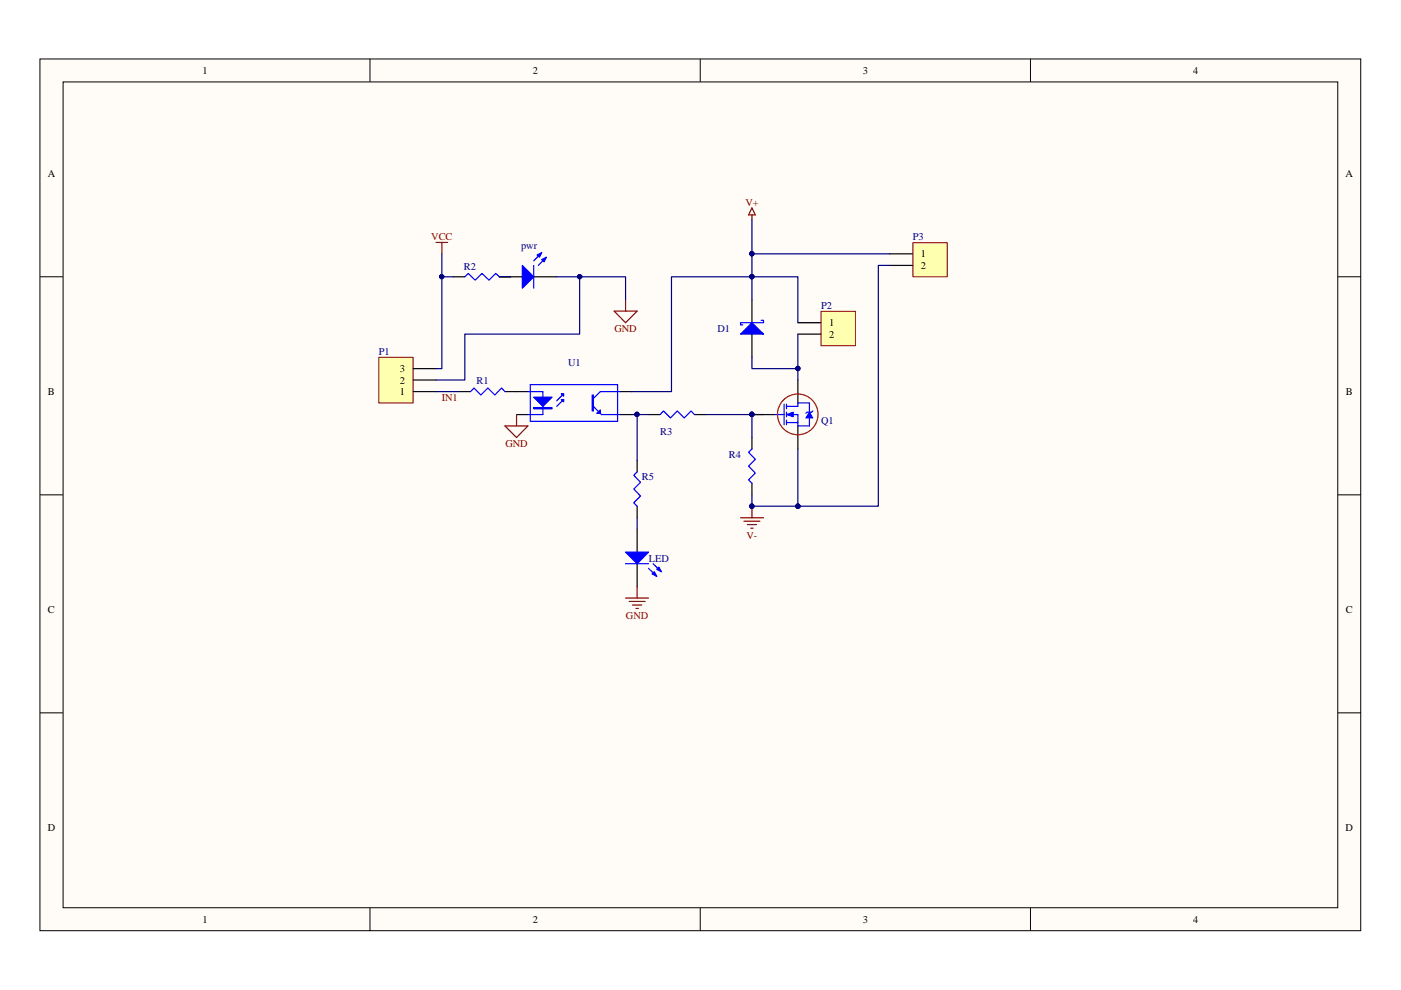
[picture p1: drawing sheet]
<svg xmlns="http://www.w3.org/2000/svg" width="297mm" height="210mm" viewBox="0 0 297 210" stroke-linecap="round" stroke-linejoin="round" font-family="sans-serif">
<path d="M8.5 12.5h280v184.8h-280z" fill="#fffcf8"/>
<path d="M8.5 12.5h280v184.8h-280z" fill="none" stroke="#000" stroke-width=".21"/>
<path d="M13.4 17.4h270.2v175.1h-270.2z" fill="#fffcf8"/>
<g fill="none" stroke="#000" stroke-width=".21">
<path d="M13.4 17.4h270.2v175.1h-270.2zM78.4 12.5v4.8M148.5 12.5v4.8M218.5 12.5v4.8M8.5 58.7h4.8M283.6 58.7h4.9M8.5 104.9h4.8M283.6 104.9h4.9M8.5 151.1h4.8M283.6 151.1h4.9M78.4 192.5v4.9M148.5 192.5v4.9"/>
<path d="M218.5 192.5v4.9"/>
</g>
<path d="M174.1 66.1h7.3v7.2h-7.3z" fill="#ffffb0"/>
<path d="M174.1 66h7.3v7.3h-7.3z" fill="none" stroke="#800000" stroke-width=".21"/>
<path d="M169.2 68.4h4.8M169.2 70.8h4.8" fill="none" stroke="#000" stroke-width=".25"/>
<path d="M80.3 75.8h7.3v9.6h-7.3z" fill="#ffffb0"/>
<path d="M80.3 75.7h7.3v9.7h-7.3z" fill="none" stroke="#800000" stroke-width=".21"/>
<path d="M87.6 78.2h4.9M159.4 63.6v4.8M159.4 70.8v4.9M87.6 83h4.9M87.6 80.6h4.9M137.5 87.9h2.5M147.2 87.9h2.5M159.4 92.8v2.4M159.4 102.5v2.4" fill="none" stroke="#000" stroke-width=".25"/>
<path d="M140 87.9l.7-.8 1.5 1.5 1.4-1.5 1.5 1.5 1.4-1.5 .7 .8M159.4 95.2l-.7 .7 1.4 1.5-1.4 1.4 1.4 1.5-1.4 1.4 .7 .8" fill="none" stroke="#00f" stroke-width=".25"/>
<path d="M157 70.8l2.4-2.4 2.5 2.4z" fill="#00f"/>
<path d="M157 70.8l2.4-2.4 2.5 2.4zM161.4 67.9h.5v.5h-4.9v.5h.5M164.3 87.9h1.9M166.2 85.7v4.4M166.8 86.2h2.4M166.8 87.9h2.4v2.4M166.8 89.6h2.4M166.8 85.7v1M166.8 87.4v1M166.8 89.1v1" fill="none" stroke="#00f" stroke-width=".25"/>
<path d="M159.4 75.7v2.5h9.8M169.2 70.8v9.8M149.7 87.9h12.2M159.4 87.9v4.9" fill="none" stroke="#000080" stroke-width=".25"/>
<g fill="#000080" stroke="#000080" stroke-width=".21">
<circle cx="159.4" cy="87.9" r=".46"/>
<circle cx="169.2" cy="78.1" r=".46"/>
<circle cx="159.4" cy="107.3" r=".46"/>
</g>
<path d="M92.5 51.4h2.4M93.7 51.4v2.4M157 109.8h4.9M157.7 110.5h3.4M158.5 111.2h1.9M159.2 112h.5M159.4 107.3v2.5" fill="none" stroke="#800000" stroke-width=".25"/>
<path d="M159.4 87.9h4.9M169.2 80.6v4.8M169.2 90.3v4.9" fill="none" stroke="#000" stroke-width=".25"/>
<path d="M166.8 87.9l1.4-.5v1z" fill="#00f"/>
<path d="M166.8 87.9l1.4-.5v1z" fill="none" stroke="#00f" stroke-width=".21"/>
<path d="M169.2 86.2v-.8h2.4v2M171.6 88.6v1.7h-2.4" fill="none" stroke="#00f" stroke-width=".25"/>
<path d="M171.6 87.4l.7 1.2h-1.4z" fill="#00f"/>
<path d="M171.6 87.4l.7 1.2h-1.4z" fill="none" stroke="#00f" stroke-width=".21"/>
<path d="M172.3 87.1l-.2 .3h-1l-.2 .2" fill="none" stroke="#00f" stroke-width=".25"/>
<circle cx="169.1" cy="87.9" r="4.3" fill="none" stroke="#bf0000" stroke-width=".25"/>
<g fill="#000080" stroke="#000080" stroke-width=".21">
<circle cx="159.4" cy="87.9" r=".46"/>
<circle cx="159.4" cy="58.7" r=".45"/>
</g>
<path d="M159.4 58.7v4.9" fill="none" stroke="#000080" stroke-width=".25"/>
<path d="M193.6 51.5h7.2v7.2h-7.2z" fill="#ffffb0"/>
<path d="M193.5 51.4h7.3v7.3h-7.3z" fill="none" stroke="#800000" stroke-width=".21"/>
<path d="M105.9 58.7h4.8M113.2 58.7h4.8M188.6 53.8h4.9M188.6 56.3h4.9" fill="none" stroke="#000" stroke-width=".25"/>
<path d="M110.7 56.3l2.5 2.4-2.5 2.4z" fill="#00f"/>
<path d="M110.7 56.3l2.5 2.4-2.5 2.4zM114.9 53.6l-1.7 1.7M115.8 54.5l-1.7 1.8" fill="none" stroke="#00f" stroke-width=".25"/>
<path d="M114.9 55l.9-.5-.4 1z" fill="#00f"/>
<path d="M114.9 55l.9-.5-.4 1z" fill="none" stroke="#00f" stroke-width=".25"/>
<path d="M113.9 54.1l1-.5-.5 .9z" fill="#00f"/>
<path d="M98.6 58.7l.7-.7 1.5 1.4 1.4-1.4 1.5 1.4 1.4-1.4 .8 .7M113.2 56.3v4.8M113.9 54.1l1-.5-.5 .9zM99.8 83l.7-.7 1.4 1.4 1.5-1.4 1.5 1.4 1.4-1.4 .8 .7M111.9 83h3.2v4.9h-3.2M112.4 81.5h18.5v7.8h-18.5zM119.5 84.7l-1.5 1.5M119.5 83.5l-1.5 1.5M125.8 86.2l1.7 1.7h3.9M131.4 83h-4.1l-1.5 1.5" fill="none" stroke="#00f" stroke-width=".25"/>
<path d="M96.1 58.7h2.5M105.9 58.7h2.4M97.3 83h2.5M107.1 83h4.8M109.5 87.9h2.4M131.4 83h2.5M131.4 87.9h2.5" fill="none" stroke="#000" stroke-width=".25"/>
<path d="M133.9 87.9h3.6" fill="none" stroke="#000080" stroke-width=".25"/>
<circle cx="135" cy="87.9" r=".46" fill="#000080" stroke="#000080" stroke-width=".21"/>
<path d="M113.2 84.2h3.9l-2 2z" fill="#00f"/>
<path d="M113.2 84.2h3.9l-2 2zM113.2 86.4h3.9v.3h-3.9zM113.2 86.5h3.9" fill="none" stroke="#00f" stroke-width=".25"/>
<path d="M119 83.5h.5v.5z" fill="#00f"/>
<path d="M119 83.5h.5v.5z" fill="none" stroke="#00f" stroke-width=".25"/>
<path d="M119 84.7h.5v.5z" fill="#00f"/>
<path d="M119 84.7h.5v.5zM125.6 83.7h.2v3.4h-.2zM125.7 83.7v3.4" fill="none" stroke="#00f" stroke-width=".25"/>
<path d="M126.5 87.6l.8-.7v.7z" fill="#00f"/>
<path d="M126.5 87.6l.8-.7v.7zM135.1 100l-.7 .8 1.4 1.4-1.4 1.5 1.4 1.5-1.4 1.4 .7 .7" fill="none" stroke="#00f" stroke-width=".25"/>
<path d="M93.7 53.8v24.4h-1.2M93.7 58.7h2.4M105.9 58.7h2.4M118 58.7h14.6v4.9M122.9 58.7v12.1h-24.3v9.8h-6.1M159.4 46.5v7.3M188.6 56.3h-2.4v51h-17M169.2 68.4v-9.7h-26.8v24.3h-8.5M92.5 83h4.8M169.2 95.2v12.1M159.4 104.9v2.4h9.8" fill="none" stroke="#000080" stroke-width=".25"/>
<path d="M159.4 44.1l.7 1.5h-1.4zM159.4 45.6v.9M130.2 66h4.9l-2.5 2.4zM132.6 63.6v2.4M107.1 90.3h4.8l-2.4 2.5zM109.5 87.9v2.4" fill="none" stroke="#800000" stroke-width=".25"/>
<g fill="#000080" stroke="#000080" stroke-width=".21">
<circle cx="159.4" cy="58.7" r=".45"/>
<circle cx="122.9" cy="58.7" r=".46"/>
<circle cx="159.4" cy="107.3" r=".46"/>
<circle cx="93.7" cy="58.7" r=".46"/>
<circle cx="169.2" cy="107.3" r=".46"/>
<circle cx="159.4" cy="53.8" r=".46"/>
</g>
<path d="M135.1 97.6v2.4M135.1 107.3v2.5M135.1 112.2v4.9M135.1 119.5v4.9" fill="none" stroke="#000" stroke-width=".25"/>
<path d="M132.6 117.1h4.9l-2.4 2.4z" fill="#00f"/>
<path d="M132.6 117.1h4.9l-2.4 2.4zM138.5 119.5l1.7 1.7M137.5 120.5l1.7 1.7" fill="none" stroke="#00f" stroke-width=".25"/>
<path d="M138.7 121.2l.5 1-.9-.5z" fill="#00f"/>
<path d="M138.7 121.2l.5 1-.9-.5z" fill="none" stroke="#00f" stroke-width=".25"/>
<path d="M139.2 120.7l.5-.5 .5 1z" fill="#00f"/>
<path d="M132.6 119.5h4.9M139.2 120.7l.5-.5 .5 1z" fill="none" stroke="#00f" stroke-width=".25"/>
<path d="M188.6 53.8h-29.2v4.9M135.1 87.9v9.7M135.1 109.8v2.4" fill="none" stroke="#000080" stroke-width=".25"/>
<g fill="#000080" stroke="#000080" stroke-width=".21">
<circle cx="135" cy="87.9" r=".46"/>
<circle cx="159.4" cy="58.7" r=".45"/>
<circle cx="159.4" cy="53.8" r=".46"/>
</g>
<path d="M132.6 126.8h4.9M133.4 127.5h3.4M134.1 128.3h2M134.8 129h.5M135.1 124.4v2.4" fill="none" stroke="#800000" stroke-width=".25"/>
<g font-size="2.2">
<text x="42.9" y="15.7">1</text>
<text x="112.9" y="15.7">2</text>
<text x="183" y="15.7">3</text>
<text x="252.9" y="15.7">4</text>
<text x="10.1" y="37.6">A</text>
<text x="285.3" y="37.6">A</text>
<text x="195.2" y="54.6">1</text>
<text x="195.2" y="57">2</text>
<text x="175.8" y="69.2">1</text>
<text x="175.8" y="71.6">2</text>
<text x="10.2" y="83.8">B</text>
<text x="84.8" y="83.8">1</text>
<text x="84.8" y="81.3">2</text>
<text x="84.8" y="78.9">3</text>
<text x="285.3" y="83.8">B</text>
<text x="10.2" y="130">C</text>
<text x="285.3" y="130">C</text>
<text x="10.1" y="176.2">D</text>
<text x="285.3" y="176.2">D</text>
<text x="42.9" y="195.7">1</text>
<text x="112.9" y="195.7">2</text>
<text x="183" y="195.7">3</text>
<text x="252.9" y="195.7">4</text>
</g>
<g font-size="2.2" fill="#800000">
<text x="158" y="43.6">V+</text>
<text x="91.4" y="50.9">VCC</text>
<text x="130.3" y="70.4">GND</text>
<text x="93.7" y="85">IN1</text>
<text x="107.1" y="94.7">GND</text>
<text x="158.3" y="114.2">V-</text>
<text x="132.7" y="131.2">GND</text>
</g>
<g font-size="2.2" fill="#000080">
<text x="110.5" y="52.9">pwr</text>
<text x="193.5" y="50.9">P3</text>
<text x="98.3" y="57.2">R2</text>
<text x="174.1" y="65.5">P2</text>
<text x="152.1" y="70.4">D1</text>
<text x="80.3" y="75.3">P1</text>
<text x="120.5" y="77.7">U1</text>
<text x="101" y="81.3">R1</text>
<text x="174.1" y="89.8">Q1</text>
<text x="140" y="92.3">R3</text>
<text x="136.1" y="101.8">R5</text>
<text x="154.6" y="97.2">R4</text>
<text x="137.5" y="119.1">LED</text>
</g>
</svg>
